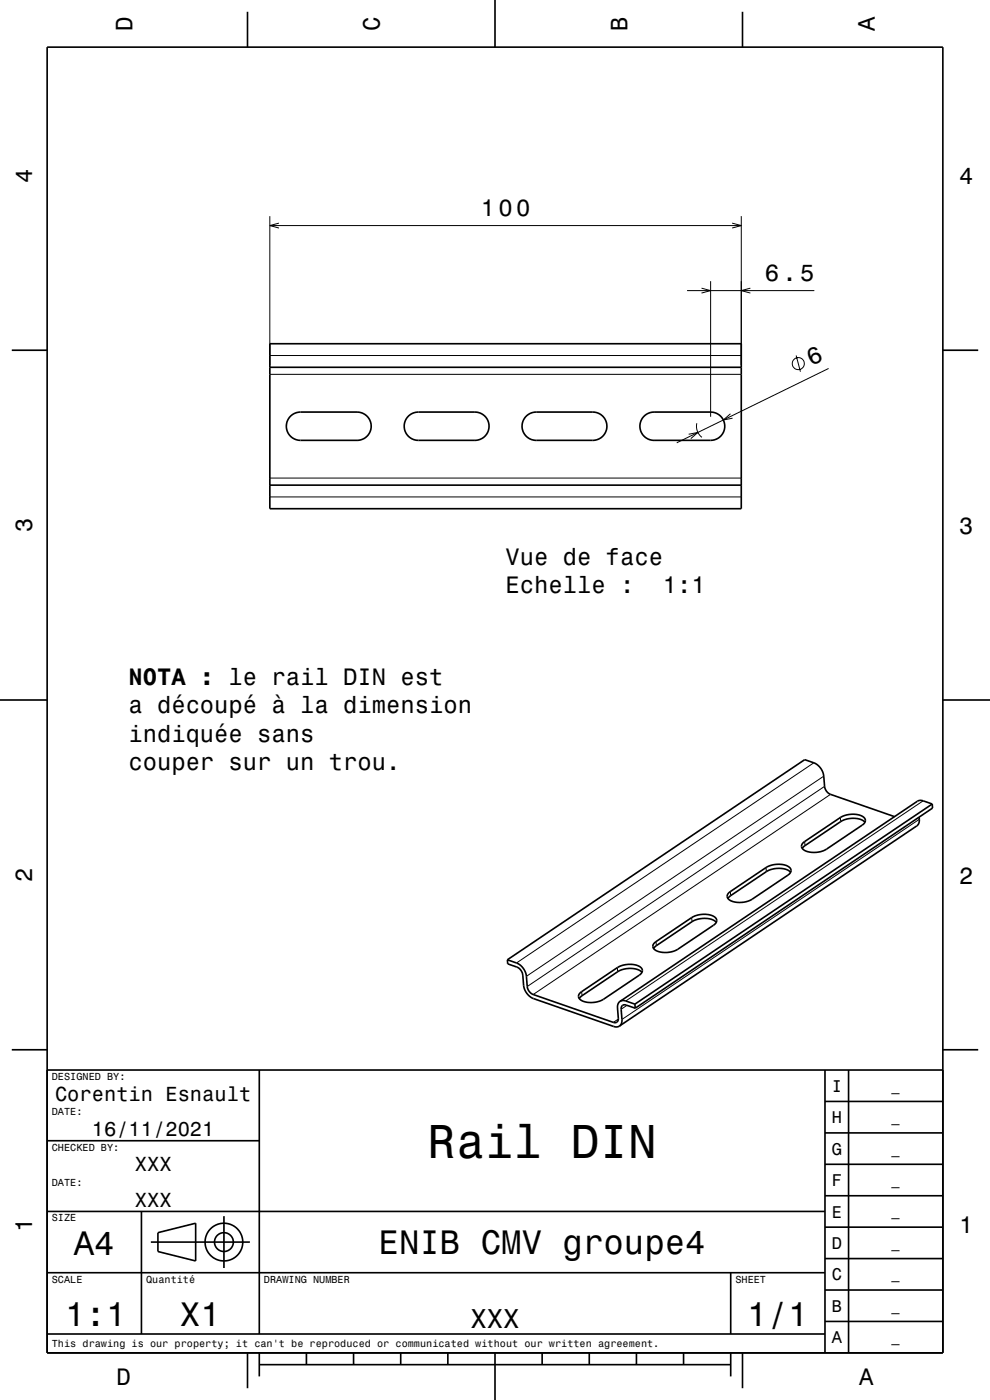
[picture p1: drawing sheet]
<svg xmlns="http://www.w3.org/2000/svg" width="210mm" height="297mm" viewBox="0 0 210 297" stroke-linecap="round" stroke-linejoin="round" font-family="sans-serif">
<g fill="none" stroke="#000" stroke-width=".21">
<path d="M57.2 45.9v31.5M57.2 47.9h100M59.2 47.3l-2 .6 2 .5M150.7 59.7v28.7M155.3 47.3l1.9 .6-1.9 .5M157.2 45.9v31.5M57.2 79.4h100M57.2 75.4h100M145.7 61.7h27M148.8 61.1l1.9 .6-1.9 .5M159.2 61.1l-2 .6 2 .5M168.9 75.4l.9 3.5"/>
<path d="M175.8 78.2l-32.2 15.7M146.1 92.1l1.9-.4-1.5 1.4M147.8 89.8a3 3 0 0 0 1.1 3M154.9 87.8l-1.5 1.3 2-.4M57.2 101.4h100M57.2 105.4h100M170.7 178.5l.1 .9M172.6 161.8l-63 42.5M174.7 164.7l-63 42.4M174.9 166.8l-63.1 42.5M176.2 168.5l-63.1 42.5M178.3 173.4v.9"/>
<path d="M195 173.8l-63.1 42.5M195.8 169.9l-63.1 42.5M139.2 199.8v.8M146.7 194.7l.1 .8M154.9 189.1l.1 .9M162.5 184l.1 .9M123.4 210.4l.1 .8M131 205.3v.8M131.2 216.2l-1.1 .7M133 213.3l-1.2 .8"/>
<circle cx="169.3" cy="77.1" r="1.28"/>
</g>
<g fill="none" stroke="#000" stroke-width=".35">
<path d="M10 10h190v277h-190zM52.5 2.5v7.5M105 0v10M157.5 2.5v7.5M2.5 74.3h7.5M57.2 72.9h100v35h-100zM57.2 77.9h100M200 74.3h7.5M61.7 88.2a3 3 0 0 1 2-.8h12a3 3 0 0 1 3 3 3 3 0 0 1-3 3h-12a3 3 0 0 1-2.8-1.9 3 3 0 0 1 .8-3.3zM86.5 88.4a3 3 0 0 1 2.2-1h12a3 3 0 0 1 3 3 3 3 0 0 1-3 3h-12a3 3 0 0 1-2.7-1.8 3 3 0 0 1 .5-3.2zM111.5 88.4a3 3 0 0 1 2.2-1h12a3 3 0 0 1 3 3 3 3 0 0 1-3 3h-12a3 3 0 0 1-2.7-1.8 3 3 0 0 1 .5-3.2zM136.5 88.4a3 3 0 0 1 2.2-1h12a3 3 0 0 1 3 3 3 3 0 0 1-3 3h-12a3 3 0 0 1-2.7-1.8 3 3 0 0 1 .5-3.2z"/>
<path d="M57.2 102.9h100M0 148.5h10M200 148.5h10M170.4 178.7l7.9-5.3a4.7 4.7 0 0 1 5.1 .1l.2 .7-.6 .7-7.7 5.2a4.7 4.7 0 0 1-5.1-.1l-.2-.6zM183.5 174.4a4.6 4.6 0 0 0-5.2-.1l-7.5 5.1-.6 .6M189.7 173.2l-13.5-4.7a2.1 2.1 0 0 1-1.3-1.7l-.2-2.1a3.5 3.5 0 0 0-2.1-2.9l-1.9-.6-63.1 42.4M195 173.3a1.75 1.75 0 0 1-.5 1.9l-63.1 42.5M197.7 170.6l-2.1-.8-1 .2-63.1 42.4M197.7 170.6l.1 .8-63.1 42.5M197.7 170.6l-63 42.4M138.9 200l7.8-5.3a4.7 4.7 0 0 1 5.1 .1l.2 .6-.5 .8-7.7 5.2a4.7 4.7 0 0 1-5.1-.1l-.2-.7zM151.9 195.7a4.6 4.6 0 0 0-5.1-.2l-7.6 5.1-.6 .6"/>
<path d="M154.5 189.5l8-5.5a4.7 4.7 0 0 1 5.1 .1l.2 .7-.5 .8-7.7 5.2a4.7 4.7 0 0 1-5.1-.1l-.3-.6zM167.7 185.1a4.6 4.6 0 0 0-5.1-.2l-7.6 5.1-.6 .6M107.6 203.6l.1 .9 1.9 .7a2.1 2.1 0 0 1 1.3 1.7l.2 2.1a3.5 3.5 0 0 0 2.1 2.8l17 6 .7 .1 .5-.2M107.6 203.6l2 .7a3.5 3.5 0 0 1 2.1 2.8l.1 2.2a2.1 2.1 0 0 0 1.3 1.7l17 5.9a.76 .76 0 0 0 .8-.1 .76 .76 0 0 0 .3-.8l-.2-2.3a1.44 1.44 0 0 1 .5-1.3M123.1 210.6l7.9-5.3a4.7 4.7 0 0 1 5.1 .1l.1 .7-.5 .7-7.7 5.2a4.7 4.7 0 0 1-5.1-.1l-.2-.7zM131.5 212.4l.9-.1 2.3 .7M134.7 213v.9M134.7 213.9l-1.9-.7a.76 .76 0 0 0-.8 .1 .76 .76 0 0 0-.2 .8l.1 2.3a1.41 1.41 0 0 1-.5 1.3M136.2 206.3a4.6 4.6 0 0 0-5.2-.2l-7.5 5.1-.6 .6M2.5 222.7h7.5M10 227h190M55 227v56"/>
<path d="M175 233.7h25M175 227v60M180 227v60M200 222.7h7.5M10 257h165M10 242h45M30 257v26M47.5 258v11M175 253.7h25M175 247h25M175 240.3h25M10 270h165"/>
<path d="M32 263.5h21M33.5 261.5l8-2v8l-8-2zM155 270v13M175 273.7h25M175 267h25M175 260.3h25M10 283h165M52.5 287v7.5M55 289.5h100M55 287v5M65 287v2.5M75 287v2.5"/>
<path d="M85 287v2.5M95 287v2.5M105 287v10M115 287v2.5M125 287v2.5M135 287v2.5M145 287v2.5M155 287v5M157.5 287v7.5M175 280.3h25"/>
<circle cx="47.5" cy="263.5" r="2"/>
<circle cx="47.5" cy="263.5" r="4"/>
</g>
<text font-size="10.1" x="90.7" y="245.7">Rail DIN</text>
<g font-size="7.2">
<text x="15.7" y="266.3">A4</text>
<text x="80.3" y="266.1">ENIB CMV groupe4</text>
<text x="13.8" y="281.3">1:1</text>
<text x="38.2" y="281.3">X1</text>
<text x="158.5" y="281.3">1/1</text>
</g>
<text font-size="5.8" x="99.8" y="281.6">XXX</text>
<text font-size="5.1" x="172.2" y="77.7" transform="rotate(-26 172.2 77.7)">6</text>
<g font-size="5">
<text x="28.1" y="6.5" transform="rotate(-90 28.1 6.5)">D</text>
<text x="80.6" y="6.5" transform="rotate(-90 80.6 6.5)">C</text>
<text x="133.1" y="6.5" transform="rotate(-90 133.1 6.5)">B</text>
<text x="185.6" y="6.5" transform="rotate(-90 185.6 6.5)">A</text>
<text x="6.8" y="38.7" transform="rotate(-90 6.8 38.7)">4</text>
<text x="203.5" y="39">4</text>
<text x="102" y="45.9">100</text>
<text x="162.2" y="59.7">6.5</text>
<text x="6.8" y="112.9" transform="rotate(-90 6.8 112.9)">3</text>
<text x="203.5" y="113.2">3</text>
<text x="107.2" y="119.8">Vue de face</text>
<text x="107.2" y="125.8">Echelle :</text>
<text x="140.6" y="125.8">1:1</text>
<text x="27.2" y="145.3">NOTA : le rail DIN est</text>
<text x="27.2" y="151.3">a découpé à la dimension</text>
<text x="27.2" y="157.4">indiquée sans</text>
<text x="27.2" y="163.4">couper sur un trou.</text>
<text x="6.8" y="187.1" transform="rotate(-90 6.8 187.1)">2</text>
<text x="203.5" y="187.4">2</text>
<text x="6.8" y="261.3" transform="rotate(-90 6.8 261.3)">1</text>
<text x="203.5" y="261.6">1</text>
<text x="24.7" y="293.8">D</text>
<text x="182.2" y="293.8">A</text>
</g>
<g font-size="4.3">
<text x="11.7" y="233.5">Corentin Esnault</text>
<text x="19.5" y="241">16/11/2021</text>
<text x="28.6" y="248.5">XXX</text>
<text x="28.6" y="256">XXX</text>
</g>
<g font-size="3.6">
<text x="176.4" y="231.6">I</text>
<text x="176.4" y="238.3">H</text>
<text x="176.4" y="245">G</text>
<text x="176.4" y="251.6">F</text>
<text x="176.4" y="258.3">E</text>
<text x="176.4" y="265">D</text>
<text x="176.4" y="271.6">C</text>
<text x="176.4" y="278.3">B</text>
<text x="176.4" y="285">A</text>
</g>
<g font-size="2.9">
<text x="189.1" y="231.4">_</text>
<text x="189.1" y="238">_</text>
<text x="189.1" y="244.7">_</text>
<text x="189.1" y="251.4">_</text>
<text x="189.1" y="258">_</text>
<text x="189.1" y="264.7">_</text>
<text x="189.1" y="271.4">_</text>
<text x="189.1" y="278">_</text>
<text x="189.1" y="284.7">_</text>
</g>
<g font-size="2.2">
<text x="11" y="229.1">DESIGNED BY:</text>
<text x="11" y="236.6">DATE:</text>
<text x="11" y="244.1">CHECKED BY:</text>
<text x="11" y="251.6">DATE:</text>
<text x="11" y="259.1">SIZE</text>
<text x="11" y="272.1">SCALE</text>
<text x="31" y="272.1">Quantité</text>
<text x="56" y="272.1">DRAWING NUMBER</text>
<text x="156" y="272.1">SHEET</text>
<text x="11" y="285.8">This drawing is our property; it can't be reproduced or communicated without our written agreement.</text>
</g>
</svg>
